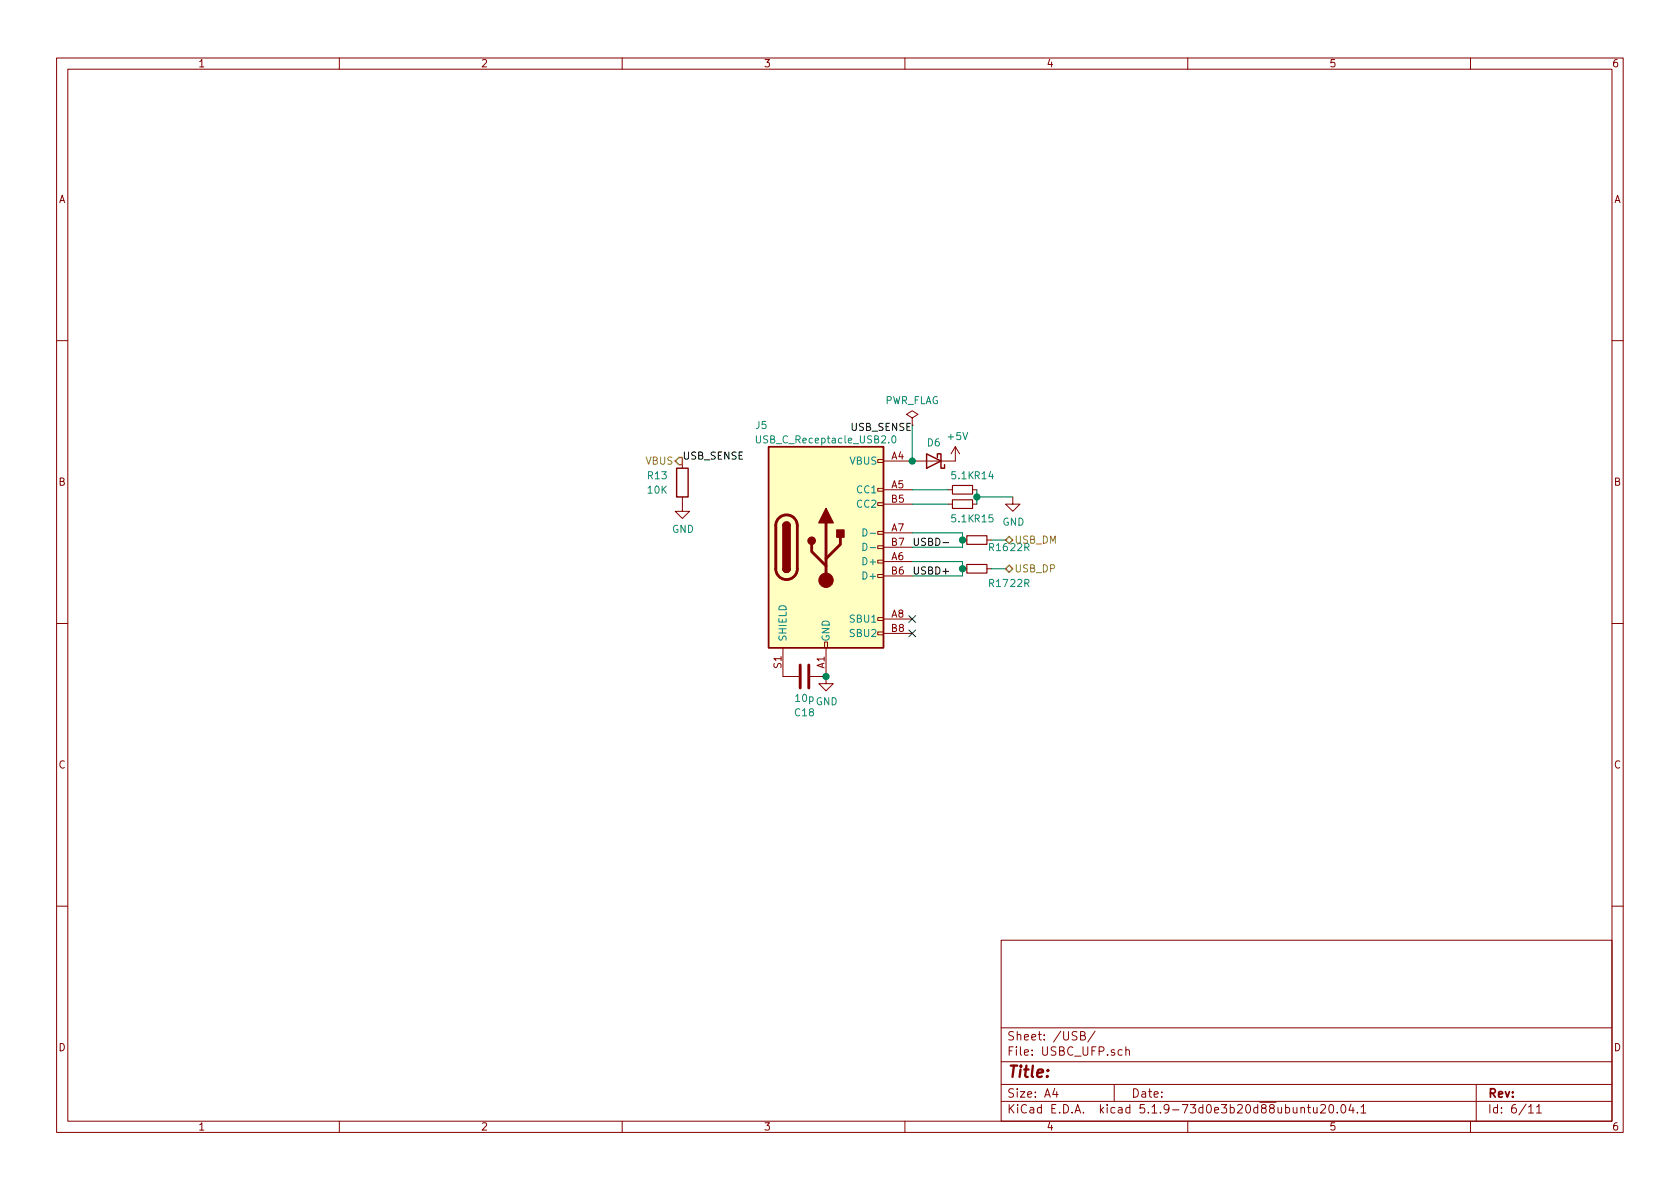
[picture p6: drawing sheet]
<svg xmlns="http://www.w3.org/2000/svg" width="297mm" height="210mm" viewBox="0 0 297 210" stroke-linecap="round" stroke-linejoin="round" font-family="sans-serif">
<g fill="none" stroke="#840000" stroke-width=".18">
<path d="M10 10.3h277v189.9h-277zM12 12.2h273v186.1h-273zM60 10.3v1.9M110 10.3v1.9M160 10.3v1.9M210 10.3v1.9M260 10.3v1.9M10 60.2h2M161.3 73.9l1-.6-1-.7-1 .7 1 .6v1.3M168.9 79v2.5h-12.7M168.9 79l-.8 1.3M168.9 79l.8 1.3"/>
<path d="M285 60.2h2M120.6 87.9v2.5h1.3l-1.3 1.3-1.2-1.3h1.2M120.6 81.5v1.3M155.2 99.1h1v.5h-1zM155.2 96.5h1v.5h-1zM155.2 94h1v.5h-1zM155.2 88.9h1v.5h-1zM155.2 86.4h1v.5h-1zM155.2 81.3h1v.5h-1zM156.2 89.1h5.1M156.2 86.6h5.1M156.2 99.3h5.1"/>
<path d="M156.2 94.2h5.1M156.2 96.8h5.1M167.6 89.1h.8M167.6 86.6h.8M170.2 95.5h.7M172 89.1h.7M172 86.6h.7M174.5 95.5h.8M179.1 87.9v1.2h1.2l-1.2 1.3-1.3-1.3h1.3M10 110.3h2M138.4 114.5v5.1h2.8M143.3 119.6h2.7"/>
<path d="M145.8 113.5h.5v1h-.5zM146 119.6v1.3h1.3l-1.3 1.3-1.2-1.3h1.2M146 114.5v5.1M155.2 111.8h1v.5h-1zM155.2 109.2h1v.5h-1zM155.2 101.6h1v.5h-1zM156.2 109.5h5.1M156.2 101.8h5.1M156.2 112h5.1M170.2 100.6h.7M174.5 100.6h.8M285 110.3h2"/>
<path d="M10 160.2h2M177 166.3h108v32h-108zM285 160.2h2M60 198.3v1.9M110 198.3v1.9M160 198.3v1.9M177 194.8h108M177 191.8h108M177 187.8h108M177 181.8h108M186.5 192.5l-.4 1h1M186.8 193v1"/>
<path d="M191.1 183.1h.5l.2-.1v-.3l-.2-.3h-.5v1.5h.5l.3-.3a.41 .41 0 0 0-.3-.5M193.6 182.3l-1.3 2M197 191.8v3M198.4 185.7l-.4-.1-.3 .3 .1 .6 .2 .1 .4-.1M199.1 185.7a.37 .37 0 0 1 .6 .1v.8M199.1 185.1v1.5M210 198.3v1.9M230 196l.2-.2 .4 .1 .1 .9M230 195.8v1M231.2 195.8h.5M231.4 195.3v1.3l.3 .2M232.2 195.8l.1 .9 .4 .1 .2-.1"/>
<path d="M232.9 195.8v1M233.5 195.5l.2-.2h.4l.3 .5-.9 1h.9M235.2 195.4l.2-.1a.94 .94 0 0 1 0 1.5 .82 .82 0 0 1-.2-1.4zM236.4 196.7v.1M237.3 195.4l.1-.1a.8 .8 0 0 1 .6 .8 .8 .8 0 0 1-.6 .7 1 1 0 0 1-.1-1.4zM238.9 195.2l-.4 1.1h.9M239.2 195.8v1M240 196.7v.1M240.6 195.8l.5-.5v1.5M240.6 196.8h.9M260 198.3v1.9M261 191.8v6.5"/>
<path d="M270.3 195.8l.4-.5v1.5M270.3 196.8h.8M271.7 195.8l.4-.5v1.5M271.7 196.8h.8"/>
</g>
<path d="M137.6 91.7a1.9 1.9 0 0 1 2.1-.5 1.9 1.9 0 0 1 1.3 1.8v7.6a1.9 1.9 0 0 1-1.9 1.9 1.9 1.9 0 0 1-1.9-1.9v-7.8l.1-.5zM143.5 96.3v1.2l2.5 2.6M146 92.5v10.1M148.6 95v1.3l-2.6 2.5M141.5 117.6v4.1M143 117.6v4.1" fill="none" stroke="#840000" stroke-width=".51"/>
<path d="M135.9 79h20.3v35.5h-20.3zM119.6 82.8h2.1v5.1h-2.1zM138.4 93a.63 .63 0 0 1 .7-.7 .63 .63 0 0 1 .6 .7M163.8 80.3l2.6 1.2-2.6 1.3zM165.7 80.9v-.6h.7v2.5h.6v-.6M138.4 100.6a.63 .63 0 0 0 .7 .6 .63 .63 0 0 0 .6-.6" fill="none" stroke="#840000" stroke-width=".25"/>
<path d="M168.4 88.4h3.6v1.5h-3.6zM168.4 85.8h3.6v1.6h-3.6zM170.9 99.8h3.6v1.5h-3.6zM170.9 94.7h3.6v1.6h-3.6z" fill="none" stroke="#840000" stroke-width=".2"/>
<path d="M135.9 79h20.3v35.5h-20.3z" fill="#ffffc2" stroke="#ffffc2" stroke-width=".18"/>
<g fill="#840000" stroke="#840000" stroke-width=".25">
<path d="M138.4 100.6h1.3a.63 .63 0 0 1-.6 .6 .63 .63 0 0 1-.7-.6z"/>
<path d="M138.6 92.5a.63 .63 0 0 1 .7-.1 .63 .63 0 0 1 .4 .6h-1.3z"/>
<path d="M138.4 93h1.3v7.6h-1.3z"/>
<path d="M148 93.7h1.2v1.3h-1.2z"/>
<path d="M146 89.9l1.3 2.6h-2.5z"/>
<circle cx="143.5" cy="95.6" r=".63"/>
</g>
<circle cx="146" cy="102.6" r="1.27" fill="#840000" stroke="#840000" stroke-width=".18"/>
<path d="M133.7 77.1v1l.3 .2h.3l.2-.2v-1M157.8 77.2l.2-.1a.69 .69 0 0 1 .4 .6 .69 .69 0 0 1-.4 .6l-.3-.2v-.3zM152.6 93.5a.64 .64 0 0 1 .7 .7 .64 .64 0 0 1-.7 .6zM152.6 96.1a.64 .64 0 0 1 .7 .6 .64 .64 0 0 1-.7 .6zM153.8 94.3h1M153.8 96.8h1" fill="none" stroke="#008484" stroke-width=".18"/>
<path d="M161.3 75.2v6.3M161.3 99.3h8.9v2.5h-8.9M161.3 94.2h8.9v2.6h-8.9M161.3 89.1h6.3M161.3 86.6h6.3M172.7 86.6v2.5M172.7 87.9h6.4M175.3 95.5h2.5M175.3 100.6h2.5" fill="none" stroke="#008400" stroke-width=".18"/>
<path d="M119.4 81.5l.6-.6h.6v1.3h-.6zM177.8 95.5l.6-.6 .7 .6-.7 .6zM177.8 100.6l.6-.7 .7 .7-.7 .6z" fill="none" stroke="#848400" stroke-width=".25"/>
<path d="M166.7 96h1" fill="none" stroke="#000" stroke-width=".18"/>
<g fill="#008400" stroke="#008400" stroke-width=".25">
<circle cx="146.1" cy="119.6" r=".51"/>
<circle cx="170.2" cy="100.6" r=".51"/>
<circle cx="172.7" cy="87.9" r=".51"/>
<circle cx="170.2" cy="95.5" r=".51"/>
<circle cx="161.3" cy="81.5" r=".51"/>
</g>
<path d="M160.7 111.4l1.2 1.2M160.7 108.9l1.2 1.2M161.9 111.4l-1.2 1.2M161.9 108.9l-1.2 1.2" fill="none" stroke="#000084" stroke-width=".18"/>
<text font-size="2.8" fill="#840000" x="178" y="190.5">Title:</text>
<g font-size="2.1" fill="#840000">
<text x="178" y="184">Sheet: /USB/</text>
<text x="178" y="186.7">File: USBC_UFP.sch</text>
<text x="178" y="196.9">KiCad E.D.A. kicad 5.1.9-73d0e3b20d88ubuntu20.04.1</text>
<text x="178" y="194.1">Size: A4</text>
<text x="200" y="194.1">Date:</text>
<text x="263" y="194.1">Rev:</text>
<text x="263" y="196.9">Id: 6/11</text>
</g>
<g font-size="1.8" fill="#840000">
<text x="35" y="11.9">1</text>
<text x="85" y="11.9">2</text>
<text x="135" y="11.9">3</text>
<text x="185" y="11.9">4</text>
<text x="235" y="11.9">5</text>
<text x="285" y="11.9">6</text>
<text x="10.4" y="35.9">A</text>
<text x="285.4" y="35.9">A</text>
<text x="157.6" y="81.3">A4</text>
<text x="10.4" y="85.9">B</text>
<text x="157.6" y="86.4">A5</text>
<text x="157.6" y="88.9">B5</text>
<text x="285.4" y="85.9">B</text>
<text x="157.6" y="94">A7</text>
<text x="157.6" y="99.1">A6</text>
<text x="157.6" y="101.6">B6</text>
<text x="157.6" y="96.5">B7</text>
<text x="157.6" y="109.2">A8</text>
<text x="157.6" y="111.8">B8</text>
<text x="138.2" y="118.2" transform="rotate(-90 138.2 118.2)">S1</text>
<text x="145.8" y="118.2" transform="rotate(-90 145.8 118.2)">A1</text>
<text x="10.4" y="135.9">C</text>
<text x="285.4" y="135.9">C</text>
<text x="10.4" y="185.9">D</text>
<text x="285.4" y="185.9">D</text>
<text x="35" y="199.9">1</text>
<text x="85" y="199.9">2</text>
<text x="135" y="199.9">3</text>
<text x="185" y="199.9">4</text>
<text x="235" y="199.9">5</text>
<text x="285" y="199.9">6</text>
</g>
<g font-size="1.8" fill="#008484">
<text x="156.3" y="71.5">PWR_FLAG</text>
<text x="133.7" y="75.9">J5</text>
<text x="167.7" y="77.8">+5V</text>
<text x="134.3" y="78.4">USB_C_Receptacle_USB2.0</text>
<text x="150.3" y="82.2">VBUS</text>
<text x="164" y="78.9">D6</text>
<text x="114.6" y="84.8">R13</text>
<text x="114.6" y="87.3">10K</text>
<text x="151.7" y="87.2">CC1</text>
<text x="151.7" y="89.8">CC2</text>
<text x="168.3" y="84.8">5.1K R14</text>
<text x="118.8" y="94.2">GND</text>
<text x="168.3" y="92.4">5.1K R15</text>
<text x="177.2" y="93">GND</text>
<text x="152.9" y="99.9">D+</text>
<text x="174.9" y="97.5">R16</text>
<text x="178.7" y="97.5">22R</text>
<text x="152.9" y="102.5">D+</text>
<text x="174.9" y="103.8">R17</text>
<text x="178.7" y="103.8">22R</text>
<text x="139.1" y="113.5" transform="rotate(-90 139.1 113.5)">SHIELD</text>
<text x="146.7" y="113.5" transform="rotate(-90 146.7 113.5)">GND</text>
<text x="150.5" y="110.1">SBU1</text>
<text x="150.5" y="112.6">SBU2</text>
<text x="140.7" y="124.1">10p</text>
<text x="144.2" y="124.7">GND</text>
<text x="140.6" y="126.7">C18</text>
</g>
<g font-size="1.8">
<text x="150.6" y="76.2">USB_SENSE</text>
<text x="120.6" y="81.3">USB_SENSE</text>
<text x="161.3" y="101.6">USBD+</text>
<text x="161.3" y="96.5">USBD-</text>
</g>
<g font-size="1.8" fill="#848400">
<text x="114.2" y="82.2">VBUS</text>
<text x="179.3" y="101.2">USB_DP</text>
<text x="179.3" y="96.1">USB_DM</text>
</g>
</svg>
